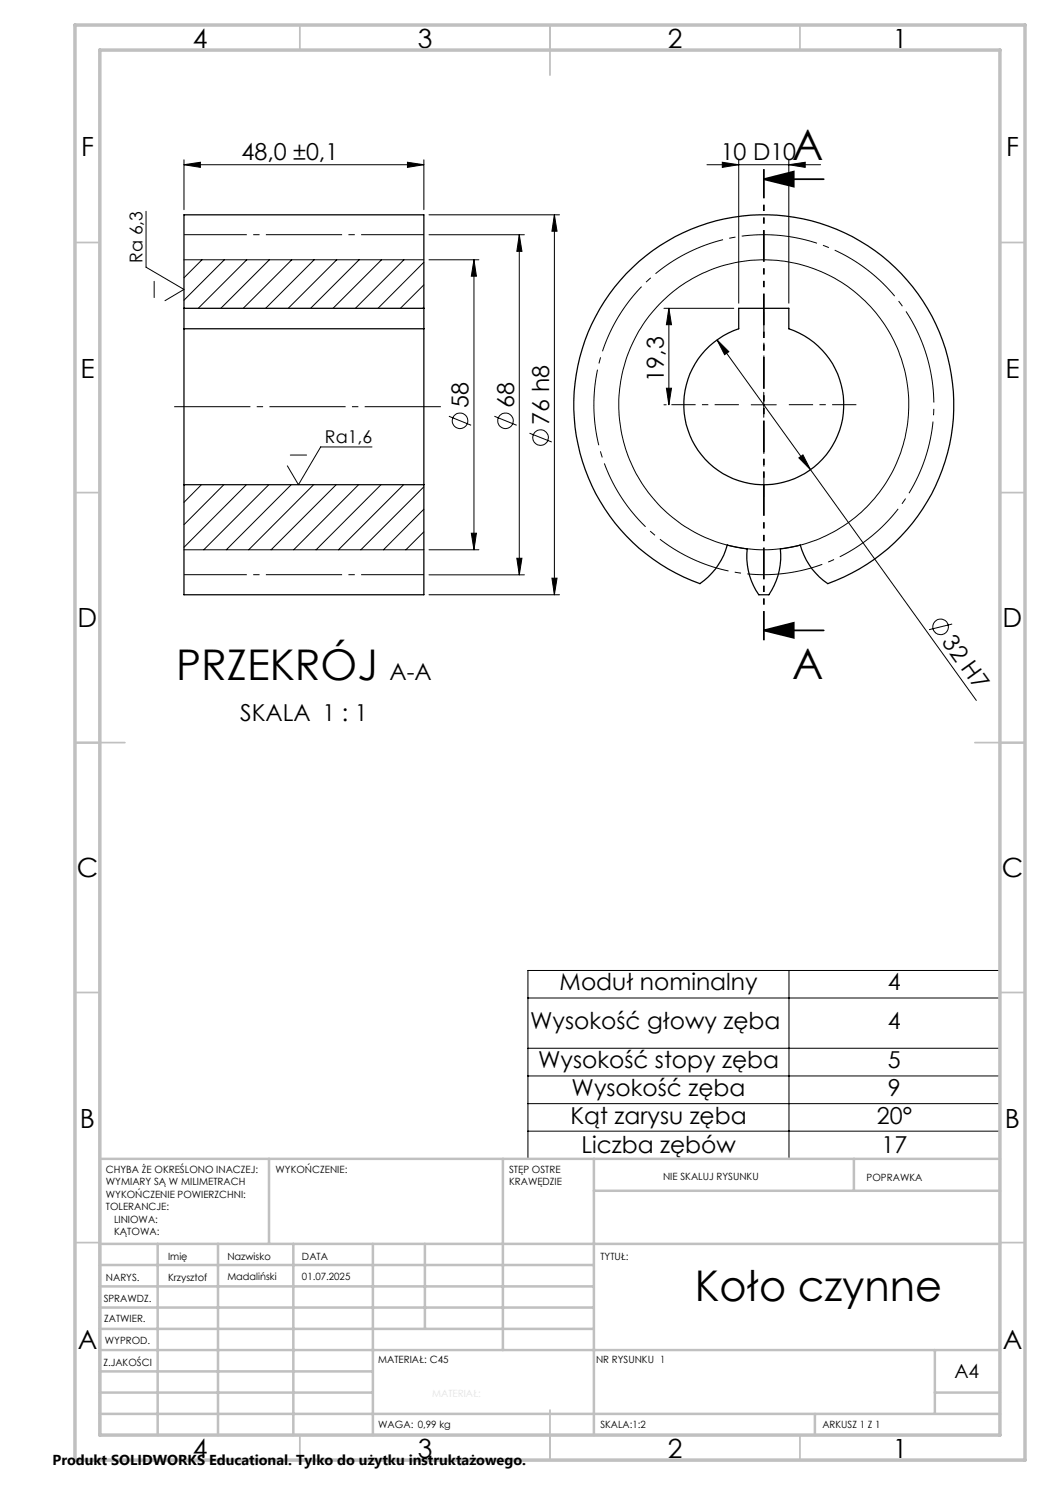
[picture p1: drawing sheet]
<svg xmlns="http://www.w3.org/2000/svg" width="210mm" height="297mm" viewBox="0 0 210 297" stroke-linecap="round" stroke-linejoin="round" font-family="sans-serif">
<path d="M125.2 54.7a38 38 0 0 1 59.4 5.5 38 38 0 0 1-19 56.5 13.4 13.4 0 0 1-5.5-7.7l-4 .8a13.7 13.7 0 0 1-2.3 9.2h-2a13.3 13.3 0 0 1-2.4-9.2l-3.9-.8a13.9 13.9 0 0 1-5.5 7.7 38 38 0 0 1-14.8-62zM36.8 65.8v31.1M36.8 61.7h48M36.8 65.8h48M36.8 65.8v-22.8h48v22.8M84.8 65.8v31.1M147.7 61.7h10.1v4.1a16 16 0 0 1 7.9 24.6 16 16 0 0 1-25.9 0 16 16 0 0 1 7.9-24.6zM36.8 96.9h48M36.8 96.9v22.1h48v-22.1" fill="none" stroke="#000" stroke-width=".25"/>
<g fill="none" stroke="#000" stroke-width=".2">
<path d="M36.8 32.9l3.3-.4v1zM36.8 32v9.9M36.8 32.9h48M81.5 32.5l3.3 .4-3.3 .6zM84.8 32v9.9M141.4 32.9h22.7M144.5 32.5l3.2 .4-3.2 .6zM147.7 32v28.6M157.8 32.9l3.2-.4v1zM157.8 32v28.6M29.2 42.3v11.1l7.6 4.5-3.8 2.2M30.8 56.3v3.2"/>
<path d="M36.8 52h48M40.4 52l-3.6 3.6M44.9 52l-8.1 8M49.4 52l-9.7 9.7M53.9 52l-9.7 9.7M58.3 52l-9.7 9.7M62.8 52l-9.7 9.7M67.3 52l-9.7 9.7M71.8 52l-9.7 9.7M76.3 52l-9.7 9.7M80.8 52l-9.7 9.7M84.8 52.5l-9.2 9.2"/>
<path d="M84.8 57l-4.7 4.7M85.8 43h26.1M85.8 47h19.1M85.8 52h10M94.8 52l.5 3.2h-1zM94.8 52v58M103.9 47l.5 3.3h-1zM103.9 47v68M110.9 43l.5 3.2h-1zM110.9 43v76M84.8 61.5l-.2 .2M132.8 61.7h14"/>
<path d="M133.3 77.6h1l-.5 3.4zM133.8 61.7l.5 3.2h-1zM133.8 61.7v19.3M143.4 68l2.4 2.3-.9 .6zM143.4 68l18.7 25.9M152.8 78.5v5M40.3 96.9l-3.5 3.6M44.8 96.9l-8 8M49.3 96.9l-12.5 12.6M53.8 96.9l-13.1 13.1M58.1 91h3.2M58.2 96.9l-12.9 13.1"/>
<path d="M62.7 96.9l-13 13.1M67.2 96.9l-13 13.1M71.7 96.9l-13 13.1M74.4 89.4h-10.3l-4.4 7.5-2.2-3.7M76.2 96.9l-13 13.1M80.7 96.9l-13 13.1M84.8 97.4l-12.6 12.6M89.8 83.3l4.4 1.8M98.9 83.3l4.4 1.8M105.9 86.6l4.4 1.8M132.8 81h.4M150.2 81h5.1"/>
<path d="M159.8 91.6l.8-.6 1.5 2.9zM162.1 93.9l33.2 46.2M36.8 110h48M84.8 101.8l-8.1 8.2M84.8 106.4l-3.6 3.6M85.8 119h26.1M85.8 115h19.1M85.8 110h10M94.3 106.6h1l-.5 3.4zM103.4 111.7h1l-.5 3.3zM110.4 115.6h1l-.5 3.4zM190.4 124.8l-4.6 1.1"/>
<path d="M105.6 194.1h94.3v37.7h-94.3zM105.6 199.6h94.3M157.8 194.1v37.7M105.6 209.7h94.3M105.6 215.2h94.3M105.6 220.7h94.3M105.6 226.2h94.3"/>
<circle cx="92" cy="84.2" r="1.55"/>
<circle cx="101.1" cy="84.2" r="1.55"/>
<circle cx="108.1" cy="87.5" r="1.55"/>
<circle cx="152.8" cy="81" r="29"/>
<circle cx="188.1" cy="125.4" r="1.56"/>
</g>
<path d="M152.8 35.8l5.9-1.5v3zM152.8 35.8h11.9M152.8 126.1l5.9-1.5v3zM152.8 126.1h11.9" fill="none" stroke="#000" stroke-width=".35"/>
<path d="M185.3 71a34 34 0 0 0-57-13.7 34 34 0 0 0 15.7 56.5 34 34 0 0 0 41.8-41.1l-.5-1.7" fill="none" stroke="#000" stroke-width=".2" stroke-dasharray="15.2 1.3 1.3 1.3" stroke-dashoffset="5.6" stroke-linecap="butt"/>
<path d="M34.4 81.3h54.2" fill="none" stroke="#000" stroke-width=".2" stroke-dasharray="15.2 1.3 1.3 1.3" stroke-dashoffset="-.4" stroke-linecap="butt"/>
<path d="M152.8 75.9v-13.5M147.8 80.9h-13.5M152.8 85.9v13.5M157.8 80.9h13.5" fill="none" stroke="#000" stroke-width=".2" stroke-dasharray="15.2 1.3 1.3 1.3" stroke-dashoffset="10.4" stroke-linecap="butt"/>
<path d="M152.8 33.8v94.3" fill="none" stroke="#000" stroke-width=".35" stroke-dasharray="6.3 1.3 1.3 1.3 1.3 1.3" stroke-dashoffset=".5" stroke-linecap="butt"/>
<path d="M36.8 46.9h48M36.8 114.9h48" fill="none" stroke="#000" stroke-width=".2" stroke-dasharray="15.2 1.3 1.3 1.3" stroke-dashoffset="2.7" stroke-linecap="butt"/>
<g fill="none" stroke="#c0c0c0" stroke-width=".35">
<path d="M60 5v5M110 5v10M160 5v5M15 48.5h5M200 48.5h5M15 98.5h5M200 98.5h5M15 148.5h10M195 148.5h10M15 198.5h5M200 198.5h5M15 248.5h5"/>
<path d="M200 248.5h5M60 287v5M110 282v10M160 287v5"/>
</g>
<g fill="none" stroke="#c0c0c0" stroke-width=".5">
<path d="M53.8 231.8v17M100.6 231.8v38.2M118.8 231.8v55.2M118.8 238.2h81.2M170.8 231.8v6.4M200 231.8h-180v55.2M20 248.8h180M20 257.3h98.8M20 253h98.8M31.5 248.8v38.2M43.6 248.8v38.2M58.7 248.8v38.2"/>
<path d="M74.6 248.8v38.2M85 248.8v17M20 265.8h98.8M20 261.5h98.8M20 278.5h54.6M20 274.3h54.6M20 270h180M187 278.5h13M187 270v12.8M20 282.8h180M163 282.8v4.2"/>
</g>
<path d="M15 5h190v287h-190zM20 10h180v277h-180z" fill="none" stroke="#c0c0c0" stroke-width=".7"/>
<g fill="#000">
<path d="M81.5 32.5l3.3 .4-3.3 .6zM36.8 32.9l3.3-.4v1z"/>
<path d="M144.5 32.5l3.2 .4-3.2 .6zM157.8 32.9l3.2-.4v1z"/>
<path d="M152.8 35.8l5.9-1.5v3zM152.8 126.1l5.9-1.5v3z"/>
<path d="M94.8 52l.5 3.2h-1zM94.3 106.6h1l-.5 3.4z"/>
<path d="M103.9 47l.5 3.3h-1zM103.4 111.7h1l-.5 3.3z"/>
<path d="M133.8 61.7l.5 3.2h-1zM133.3 77.6h1l-.5 3.4zM110.9 43l.5 3.2h-1zM110.4 115.6h1l-.5 3.4z"/>
<path d="M143.4 68l1.5 2.9 .9-.6zM159.8 91.6l2.3 2.3-1.5-2.9z"/>
</g>
<g font-size="8.5">
<text x="158.4" y="32">A</text>
<text x="35.2" y="136.1">PRZEKRÓJ</text>
<text x="158.4" y="135.7">A</text>
<text x="139" y="260.3">Koło czynne</text>
</g>
<g font-size="5.3">
<text x="38.5" y="9.5">4</text>
<text x="83.5" y="9.5">3</text>
<text x="133.5" y="9.5">2</text>
<text x="178.5" y="9.5">1</text>
<text x="16.2" y="31.2">F</text>
<text x="201.2" y="31.2">F</text>
<text x="16.1" y="75.5">E</text>
<text x="201.1" y="75.5">E</text>
<text x="15.5" y="125.5">D</text>
<text x="200.5" y="125.5">D</text>
<text x="15.4" y="175.5">C</text>
<text x="200.4" y="175.5">C</text>
<text x="16" y="225.5">B</text>
<text x="201" y="225.5">B</text>
<text x="15.5" y="269.7">A</text>
<text x="200.5" y="269.7">A</text>
<text x="38.5" y="291.5">4</text>
<text x="83.5" y="291.5">3</text>
<text x="133.5" y="291.5">2</text>
<text x="178.5" y="291.5">1</text>
</g>
<g font-size="4.7">
<text x="48.3" y="31.9">48,0 ±0,1</text>
<text x="144.1" y="31.9">10 D10</text>
<text x="132.8" y="76.3" transform="rotate(-90 132.8 76.3)">19,3</text>
<text x="93.7" y="81.6" transform="rotate(-90 93.7 81.6)">58</text>
<text x="102.8" y="81.6" transform="rotate(-90 102.8 81.6)">68</text>
<text x="109.8" y="84.9" transform="rotate(-90 109.8 84.9)">76 h8</text>
<text x="188.2" y="128.4" transform="rotate(54 188.2 128.4)">32 H7</text>
<text x="77.9" y="136.1">A-A</text>
<text x="48" y="144.3">SKALA 1 : 1</text>
<text x="111.9" y="198.1">Moduł nominalny</text>
<text x="177.6" y="198.1">4</text>
<text x="106" y="205.9">Wysokość głowy zęba</text>
<text x="177.6" y="205.9">4</text>
<text x="107.6" y="213.7">Wysokość stopy zęba</text>
<text x="177.6" y="213.7">5</text>
<text x="114.3" y="219.2">Wysokość zęba</text>
<text x="177.6" y="219.2">9</text>
<text x="114.1" y="224.7">Kąt zarysu zęba</text>
<text x="175.4" y="224.7">20°</text>
<text x="116.3" y="230.7">Liczba zębów</text>
<text x="176.3" y="230.7">17</text>
</g>
<text font-size="3.9" x="190.9" y="275.5">A4</text>
<g font-size="3.5">
<text x="28.5" y="52.6" transform="rotate(-90 28.5 52.6)">Ra 6,3</text>
<text x="65" y="88.6">Ra1,6</text>
</g>
<text font-size="2.9" x="10.5" y="292.9">Produkt SOLIDWORKS Educational. Tylko do użytku instruktażowego.</text>
<g font-size="2">
<text x="21.2" y="234.6">CHYBA ŻE OKREŚLONO INACZEJ:</text>
<text x="21.2" y="237.1">WYMIARY SĄ W MILIMETRACH</text>
<text x="21.2" y="239.6">WYKOŃCZENIE POWIERZCHNI:</text>
<text x="55.1" y="234.6">WYKOŃCZENIE:</text>
<text x="101.8" y="234.6">STĘP OSTRE</text>
<text x="101.8" y="237.1">KRAWĘDZIE</text>
<text x="132.6" y="236">NIE SKALUJ RYSUNKU</text>
<text x="173.3" y="236.2">POPRAWKA</text>
<text x="21.2" y="242.1">TOLERANCJE:</text>
<text x="22.8" y="244.6">LINIOWA:</text>
<text x="22.8" y="247.1">KĄTOWA:</text>
<text x="33.6" y="251.9">Imię</text>
<text x="45.5" y="251.9">Nazwisko</text>
<text x="60.4" y="251.9">DATA</text>
<text x="120.1" y="251.9">TYTUŁ:</text>
<text x="21.2" y="256.1">NARYS.</text>
<text x="33.6" y="256.1">Krzysztof</text>
<text x="45.5" y="255.9">Madaliński</text>
<text x="60.4" y="255.9">01.07.2025</text>
<text x="20.7" y="260.3">SPRAWDZ.</text>
<text x="20.8" y="264.4">ZATWIER.</text>
<text x="21" y="268.8">WYPROD.</text>
<text x="20.7" y="273.1">Z.JAKOŚCI</text>
<text x="75.6" y="272.5">MATERIAŁ: C45</text>
<text x="119.2" y="272.7">NR RYSUNKU 1</text>
<text x="75.6" y="285.5">WAGA: 0,99 kg</text>
<text x="120.1" y="285.6">SKALA:1:2</text>
<text x="164.5" y="285.6">ARKUSZ 1 Z 1</text>
</g>
</svg>
